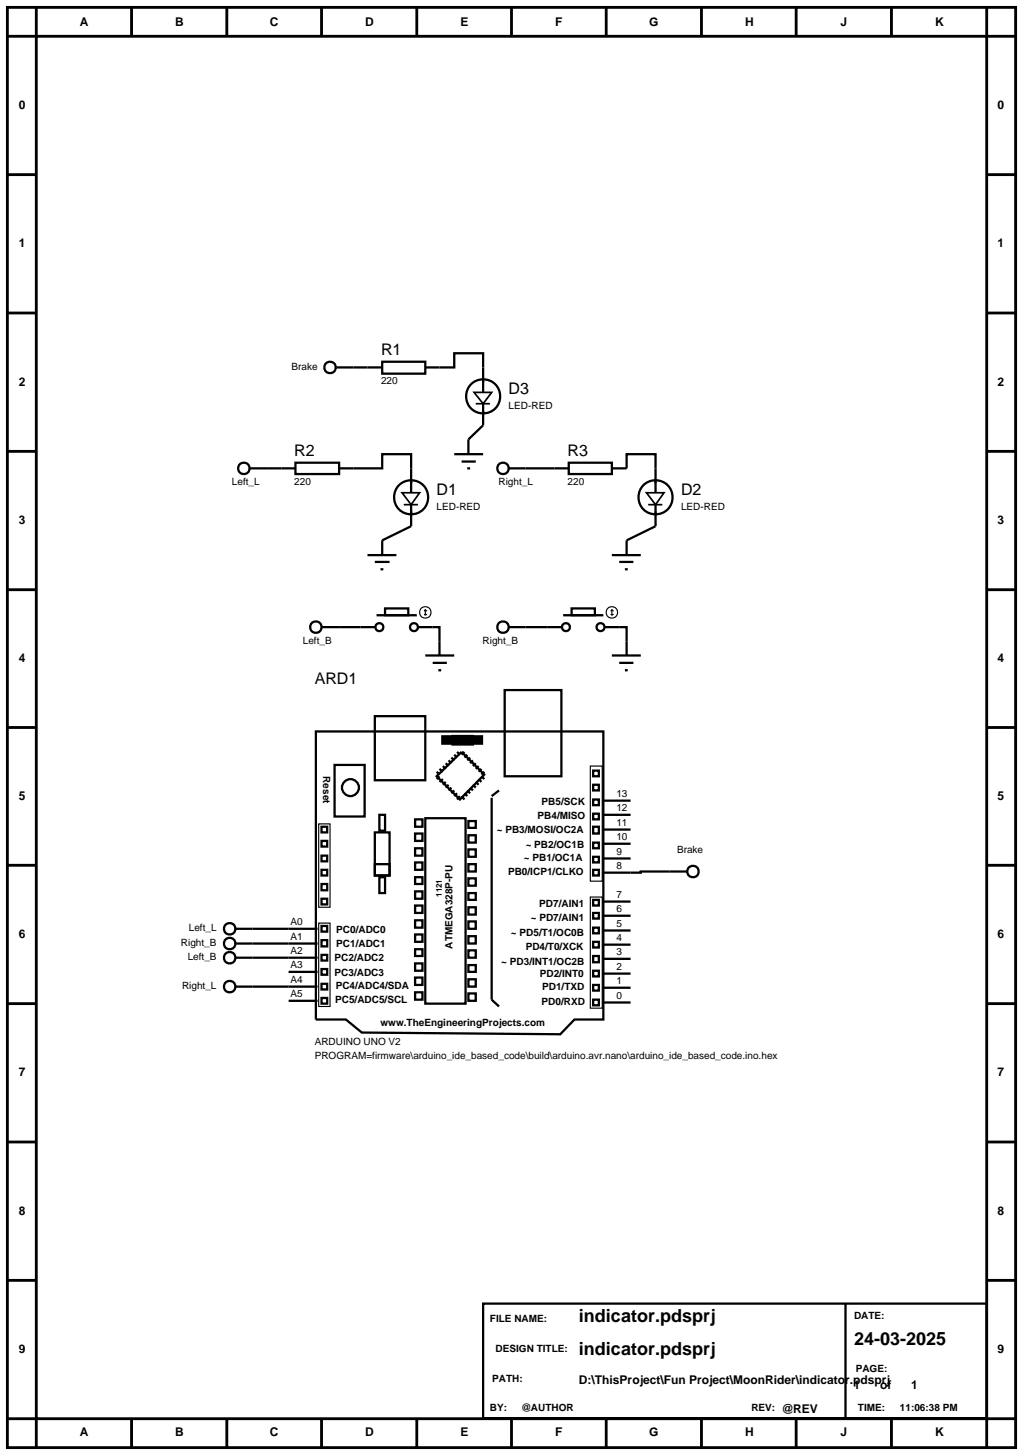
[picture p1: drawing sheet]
<svg xmlns="http://www.w3.org/2000/svg" width="180mm" height="257mm" viewBox="0 0 180 257" stroke-linecap="round" stroke-linejoin="round" font-family="sans-serif">
<g fill="none" stroke="#000" stroke-width=".5">
<path d="M1.3 1.3h177.8v254h-177.8zM6.4 6.4h167.6v243.8h-167.6zM6.4 1.3v5.1h-5.1M23.2 1.3v5.1M40 1.3v5.1M56.7 1.3v5.1M73.5 1.3v5.1M90.2 1.3v5.1M106.9 1.3v5.1M123.7 1.3v5.1M140.4 1.3v5.1M157.2 1.3v5.1"/>
<path d="M174 1.3v5.1h5.1M1.3 30.8h5.1M174 30.8h5.1M1.3 55.2h5.1M174 55.2h5.1M1.3 79.6h5.1M174 79.6h5.1M1.3 104h5.1M174 104h5.1M1.3 128.3h5.1M174 128.3h5.1M1.3 152.6h5.1"/>
<path d="M174 152.6h5.1M1.3 177h5.1M174 177h5.1M1.3 201.4h5.1M174 201.4h5.1M1.3 225.8h5.1M174 225.8h5.1M1.3 250.2h5.1v5.1M23.2 250.2v5.1M40 250.2v5.1M56.7 250.2v5.1M73.5 250.2v5.1"/>
<path d="M90.2 250.2v5.1M106.9 250.2v5.1M123.7 250.2v5.1M140.4 250.2v5.1M157.2 250.2v5.1M179.1 250.2h-5.1v5.1"/>
</g>
<g fill="none" stroke="#000" stroke-width=".4">
<path d="M59.3 64.8h8.1M67.4 63.8h7.6v2.1h-7.6zM75 64.8h5.1v-2.5h5.1v6.9M85.2 71.2v3.8l-2.6 2.5v2.6M44 82.6h8.1M52.1 81.6h7.7v2h-7.7zM59.8 82.6h7.6v-2.5h5.1v6.8M64.8 97.9h5.1M66.1 99.1h2.6M72.5 89v3.8l-5.1 2.5v2.6M80.1 80.1h5.1M81.4 81.4h2.5"/>
<path d="M82.4 82.6h.5M89.7 82.6h10.6M100.3 81.6h7.6v2h-7.6zM107.9 82.6h2.6v-2.5h5.1v6.8M107.9 97.9h5.1M109.2 99.1h2.5M115.6 89v3.8l-5.1 2.5v2.6M56.7 110.6h9.4M66.4 108.5h7.1M67.1 100.4h.5M67.9 107.3h4.1v1.2h-4.1zM73.7 110.6h3.8v5"/>
<path d="M75 115.6h5.1M76.3 116.9h2.5M77.3 118.2h.5M89.7 110.6h9.3M99.3 108.5h7.1M100.8 107.3h4.1v1.2h-4.1zM106.7 110.6h3.8v5M107.9 115.6h5.1M109.2 116.9h2.5M110.2 100.4h.5M110.2 118.2h.5M55.7 129h50.7v50.8h-5.1l-2.5 2.6-35-.3-2.8-2.3h-5.3z"/>
<path d="M59 134.9h5.3v9.1h-5.3zM66.1 126.3h8.9v11.3h-8.9zM77 136.9l4.4-4.3 4 4-4.3 4.4zM77 136.1l.5 .5M77.5 135.6l.6 .5M77.5 136.9l-.5 .5M78.1 135.1l.5 .5M78.1 137.4l-.6 .5M78.6 134.6l.5 .5M78.6 137.9l-.5 .5M79.1 134.1l.5 .5M79.1 138.4l-.5 .5"/>
<path d="M79.6 133.6l.5 .5M79.6 138.9l-.5 .5M79.8 129.8h3.6v1.5h-3.6zM80.1 133.1l.5 .5M80.1 139.4l-.5 .5M80.6 132.6l.5 .5M80.6 139.9l-.5 .5M81.9 139.9l.5 .5M81.9 132.6l-.5 .5M82.4 139.4l.5 .5M82.4 133.1l-.5 .5M82.9 138.9l.5 .5"/>
<path d="M82.9 133.6l-.5 .5M83.4 138.4l.5 .5M83.4 134.1l-.5 .5M83.9 137.9l.5 .5M83.9 134.6l-.5 .5M84.4 137.4l.5 .5M84.4 135.1l-.5 .5M84.9 136.9l.5 .5M84.9 135.6l-.5 .5M85.4 136.1l-.5 .5M88 139.4l-1.3 1M89 121.7h10v15.2h-10z"/>
<path d="M104.6 135.9h1v1h-1zM104.6 138.4h1v1h-1zM56.7 148.3h1v1h-1zM56.7 153.4h1v1h-1zM56.7 158.5h1v1h-1zM56.7 155.9h1v1.1h-1zM56.7 150.9h1v1h-1zM56.7 145.8h1v1h-1zM66.1 146.8h2.6v7.6h-2.6zM66.1 152.4h2.6v2h-2.6zM66.9 154.7h1v2.8h-1zM66.9 143.7h1v2.8h-1z"/>
<path d="M73.2 144.5h1.3v1.3h-1.3zM73.2 147h1.3v1.3h-1.3zM73.2 149.6h1.3v1.3h-1.3zM73.2 152.1h1.3v1.3h-1.3zM73.2 154.7h1.3v1.2h-1.3zM73.2 157.2h1.3v1.3h-1.3zM73.2 159.7h1.3v1.3h-1.3zM75 144.3h7.1v32.7h-7.1zM81.1 140.4l-.5 .6M81.4 140.4l.5 .6M82.6 144.8h1.3v1.2h-1.3zM82.6 147.3h1.3v1.3h-1.3z"/>
<path d="M82.6 149.8h1.3v1.3h-1.3zM82.6 152.4h1.3v1.3h-1.3zM82.6 154.9h1.3v1.3h-1.3zM82.6 157.5h1.3v1.2h-1.3zM82.6 160h1.3v1.3h-1.3zM86.7 140.7v35.6l1.3 1.2M104.6 141h1v1h-1zM104.6 143.5h1v1h-1zM104.6 145.8h1v1.2h-1zM104.6 148.6h1v1h-1zM104.6 151.1h1v1h-1zM104.6 153.4h1v1h-1z"/>
<path d="M104.6 158.7h1v1h-1zM106.2 159h5M106.2 151.4h5M106.2 148.8h5M106.2 146.3h5M106.2 143.7h5M106.2 141.2h5M121.1 153.7h-8.1v.2h-6.8M41.5 174h14.5M41.5 168.9h14.5M41.5 166.4h14.5M41.5 163.8h14.5"/>
<path d="M50.9 176.5h5.1M50.9 171.4h5.1M56.7 163.3h1v1h-1zM56.7 165.8h1v1.1h-1zM56.7 168.4h1v1h-1zM56.7 170.9h1v1h-1zM56.7 173.5h1v1h-1zM56.7 176h1v1h-1zM73.2 162.3h1.3v1.3h-1.3zM73.2 164.8h1.3v1.3h-1.3zM73.2 167.4h1.3v1.2h-1.3zM73.2 169.9h1.3v1.3h-1.3z"/>
<path d="M73.2 172.4h1.3v1.3h-1.3zM73.2 175h1.3v1.3h-1.3zM82.6 162.5h1.3v1.3h-1.3zM82.6 165.1h1.3v1.3h-1.3zM82.6 167.6h1.3v1.3h-1.3zM82.6 170.2h1.3v1.2h-1.3zM82.6 172.7h1.3v1.3h-1.3zM82.6 175.2h1.3v1.3h-1.3zM104.6 161h1v1h-1zM104.6 163.6h1v1h-1zM104.6 166.1h1v1h-1zM104.6 168.6h1v1.1h-1z"/>
<path d="M104.6 171.2h1v1h-1zM104.6 173.7h1v1h-1zM104.6 176.3h1v1h-1zM106.2 176.8h5M106.2 174.2h5M106.2 171.7h5M106.2 169.1h5M106.2 166.6h5M106.2 164.1h5M106.2 161.5h5M85.2 229.9h88.8v20.2h-88.8zM149.1 229.9v20.2"/>
<circle cx="58.2" cy="64.8" r="1.01"/>
<circle cx="85.2" cy="69.9" r="3"/>
<circle cx="43" cy="82.6" r="1.01"/>
<circle cx="72.5" cy="87.7" r="3"/>
<circle cx="88.7" cy="82.6" r="1.01"/>
<circle cx="115.6" cy="87.7" r="3"/>
<circle cx="55.7" cy="110.6" r="1.01"/>
<circle cx="66.9" cy="110.6" r=".7"/>
<circle cx="73" cy="110.6" r=".7"/>
<circle cx="88.7" cy="110.6" r="1.01"/>
<circle cx="99.8" cy="110.6" r=".7"/>
<circle cx="105.9" cy="110.6" r=".7"/>
<circle cx="61.8" cy="138.9" r="1.49"/>
<circle cx="122.2" cy="153.7" r="1.01"/>
<circle cx="40.5" cy="163.8" r="1.01"/>
<circle cx="40.5" cy="166.4" r="1.01"/>
<circle cx="40.5" cy="174" r="1.01"/>
<circle cx="40.5" cy="168.9" r="1.01"/>
</g>
<path d="M83.6 69.2h3.1l-1.5 2zM83.9 71.2h2.5M70.9 86.9h3.1l-1.5 2.1zM71.2 89h2.5M114 86.9h3.1l-1.5 2.1zM114.3 89h2.5" fill="none" stroke="#000" stroke-width=".3"/>
<g fill="none" stroke="#000" stroke-width=".2">
<path d="M74.8 108.3l.2 .2M75 107.5v1M75 107.5l-.2 .3M75 107.5l.3 .3M75.3 108.3l-.3 .2M107.7 108.3l.2 .2M107.9 107.5v1M107.9 107.5l-.2 .3M107.9 107.5l.3 .3M108.2 108.3l-.3 .2M104.1 135.1h2.1v20.3h-2.1zM56.2 145.3h2v14.7h-2z"/>
<path d="M104.1 158.2h2.1v19.6h-2.1zM56.2 162.8h2v14.7h-2z"/>
<circle cx="75" cy="108" r="1.01"/>
<circle cx="107.9" cy="108" r="1.01"/>
</g>
<path d="M77.8 130.5h7.4" fill="none" stroke="#000" stroke-width="1.7" stroke-linecap="butt"/>
<g font-size="3.2">
<text x="102.1" y="233.2">indicator.pdsprj</text>
<text x="102.1" y="239">indicator.pdsprj</text>
<text x="150.6" y="237.3">24-03-2025</text>
</g>
<g font-size="2.8">
<text x="67.2" y="62.7">R1</text>
<text x="89.7" y="69.5">D3</text>
<text x="51.9" y="80.5">R2</text>
<text x="100.1" y="80.5">R3</text>
<text x="77" y="87.3">D1</text>
<text x="120.1" y="87.3">D2</text>
<text x="55.5" y="120.6">ARD1</text>
</g>
<g font-size="2.1">
<text x="14.1" y="4.5">A</text>
<text x="30.9" y="4.5">B</text>
<text x="47.6" y="4.5">C</text>
<text x="64.4" y="4.5">D</text>
<text x="81.2" y="4.5">E</text>
<text x="97.9" y="4.5">F</text>
<text x="114.5" y="4.5">G</text>
<text x="131.4" y="4.5">H</text>
<text x="148.2" y="4.5">J</text>
<text x="164.9" y="4.5">K</text>
<text x="3.3" y="19.2">0</text>
<text x="175.9" y="19.2">0</text>
<text x="3.3" y="43.6">1</text>
<text x="175.9" y="43.6">1</text>
<text x="3.3" y="68">2</text>
<text x="175.9" y="68">2</text>
<text x="3.3" y="92.4">3</text>
<text x="175.9" y="92.4">3</text>
<text x="3.3" y="116.8">4</text>
<text x="175.9" y="116.8">4</text>
<text x="3.3" y="141">5</text>
<text x="175.9" y="141">5</text>
<text x="3.3" y="165.4">6</text>
<text x="175.9" y="165.4">6</text>
<text x="3.3" y="189.8">7</text>
<text x="175.9" y="189.8">7</text>
<text x="3.3" y="214.2">8</text>
<text x="175.9" y="214.2">8</text>
<text x="3.3" y="238.6">9</text>
<text x="175.9" y="238.6">9</text>
<text x="102.1" y="244">D:\ThisProject\Fun Project\MoonRider\indicator.pdsprj</text>
<text x="150.5" y="245">1</text>
<text x="155.2" y="245">of</text>
<text x="160.7" y="245">1</text>
<text x="137.8" y="249.1">@REV</text>
<text x="14.1" y="253.3">A</text>
<text x="30.9" y="253.3">B</text>
<text x="47.6" y="253.3">C</text>
<text x="64.4" y="253.3">D</text>
<text x="81.2" y="253.3">E</text>
<text x="97.9" y="253.3">F</text>
<text x="114.5" y="253.3">G</text>
<text x="131.4" y="253.3">H</text>
<text x="148.2" y="253.3">J</text>
<text x="164.9" y="253.3">K</text>
</g>
<g font-size="1.8">
<text x="51.4" y="65.2">Brake</text>
<text x="67.2" y="67.8">220</text>
<text x="89.7" y="72.2">LED-RED</text>
<text x="40.9" y="85.6">Left_L</text>
<text x="51.9" y="85.5">220</text>
<text x="77" y="90">LED-RED</text>
<text x="87.9" y="85.6">Right_L</text>
<text x="100.1" y="85.5">220</text>
<text x="120.1" y="90">LED-RED</text>
<text x="53.4" y="113.5">Left_B</text>
<text x="85.1" y="113.5">Right_B</text>
<text x="57" y="136.9" transform="rotate(90 57 136.9)">Reset</text>
<text x="95.5" y="141.9">PB5/SCK</text>
<text x="108.7" y="143.1">12</text>
<text x="108.7" y="140.6">13</text>
<text x="87.6" y="146.9">~ PB3/MOSI/OC2A</text>
<text x="92.7" y="149.5">~ PB2/OC1B</text>
<text x="94.8" y="144.4">PB4/MISO</text>
<text x="108.7" y="148.2">10</text>
<text x="108.7" y="145.7">11</text>
<text x="89.6" y="154.3">PB0/ICP1/CLKO</text>
<text x="92.4" y="151.8">~ PB1/OC1A</text>
<text x="108.7" y="153.3">8</text>
<text x="108.7" y="150.8">9</text>
<text x="119.4" y="150.5">Brake</text>
<text x="95.1" y="159.9">PD7/AIN1</text>
<text x="108.7" y="160.9">6</text>
<text x="108.7" y="158.4">7</text>
<text x="31.9" y="166.8">Right_B</text>
<text x="33.3" y="164.2">Left_L</text>
<text x="51.2" y="165.8">A1</text>
<text x="51.2" y="163.2">A0</text>
<text x="59.3" y="167">PC1/ADC1</text>
<text x="59.3" y="164.5">PC0/ADC0</text>
<text x="79.8" y="167.3" transform="rotate(-90 79.8 167.3)">ATMEGA328P-PU</text>
<text x="90.1" y="165">~ PD5/T1/OC0B</text>
<text x="92.7" y="167.5">PD4/T0/XCK</text>
<text x="93.6" y="162.4">~ PD7/AIN1</text>
<text x="108.7" y="166">4</text>
<text x="108.7" y="163.5">5</text>
<text x="33.1" y="169.3">Left_B</text>
<text x="51.2" y="173.4">A4</text>
<text x="51.2" y="170.8">A3</text>
<text x="51.2" y="168.3">A2</text>
<text x="59" y="172.1">PC3/ADC3</text>
<text x="59" y="169.5">PC2/ADC2</text>
<text x="88.4" y="170.1">~ PD3/INT1/OC2B</text>
<text x="95.2" y="172.3">PD2/INT0</text>
<text x="108.7" y="173.6">1</text>
<text x="108.7" y="171.1">2</text>
<text x="108.7" y="168.5">3</text>
<text x="32.1" y="174.4">Right_L</text>
<text x="51.2" y="175.9">A5</text>
<text x="59.1" y="176.9">PC5/ADC5/SCL</text>
<text x="59.2" y="174.4">PC4/ADC4/SDA</text>
<text x="95.5" y="177.2">PD0/RXD</text>
<text x="95.6" y="174.6">PD1/TXD</text>
<text x="108.7" y="176.2">0</text>
<text x="55.5" y="184.3">ARDUINO UNO V2</text>
<text x="67.1" y="181">www.TheEngineeringProjects.com</text>
<text x="55.5" y="186.8">PROGRAM=firmware\arduino_ide_based_code\build\arduino.avr.nano\arduino_ide_based_code.ino.hex</text>
<text x="86.4" y="233.1">FILE NAME:</text>
<text x="150.6" y="232.6">DATE:</text>
<text x="87.4" y="238.4">DESIGN TITLE:</text>
<text x="86.8" y="243.8">PATH:</text>
<text x="150.9" y="242">PAGE:</text>
<text x="86.4" y="248.9">BY:</text>
<text x="91.9" y="248.9">@AUTHOR</text>
<text x="132.5" y="248.9">REV:</text>
<text x="151.3" y="248.9">TIME:</text>
<text x="158.7" y="248.9">11:06:38 PM</text>
</g>
<text font-size="1.4" x="77.9" y="158.2" transform="rotate(-90 77.9 158.2)">1121</text>
</svg>
